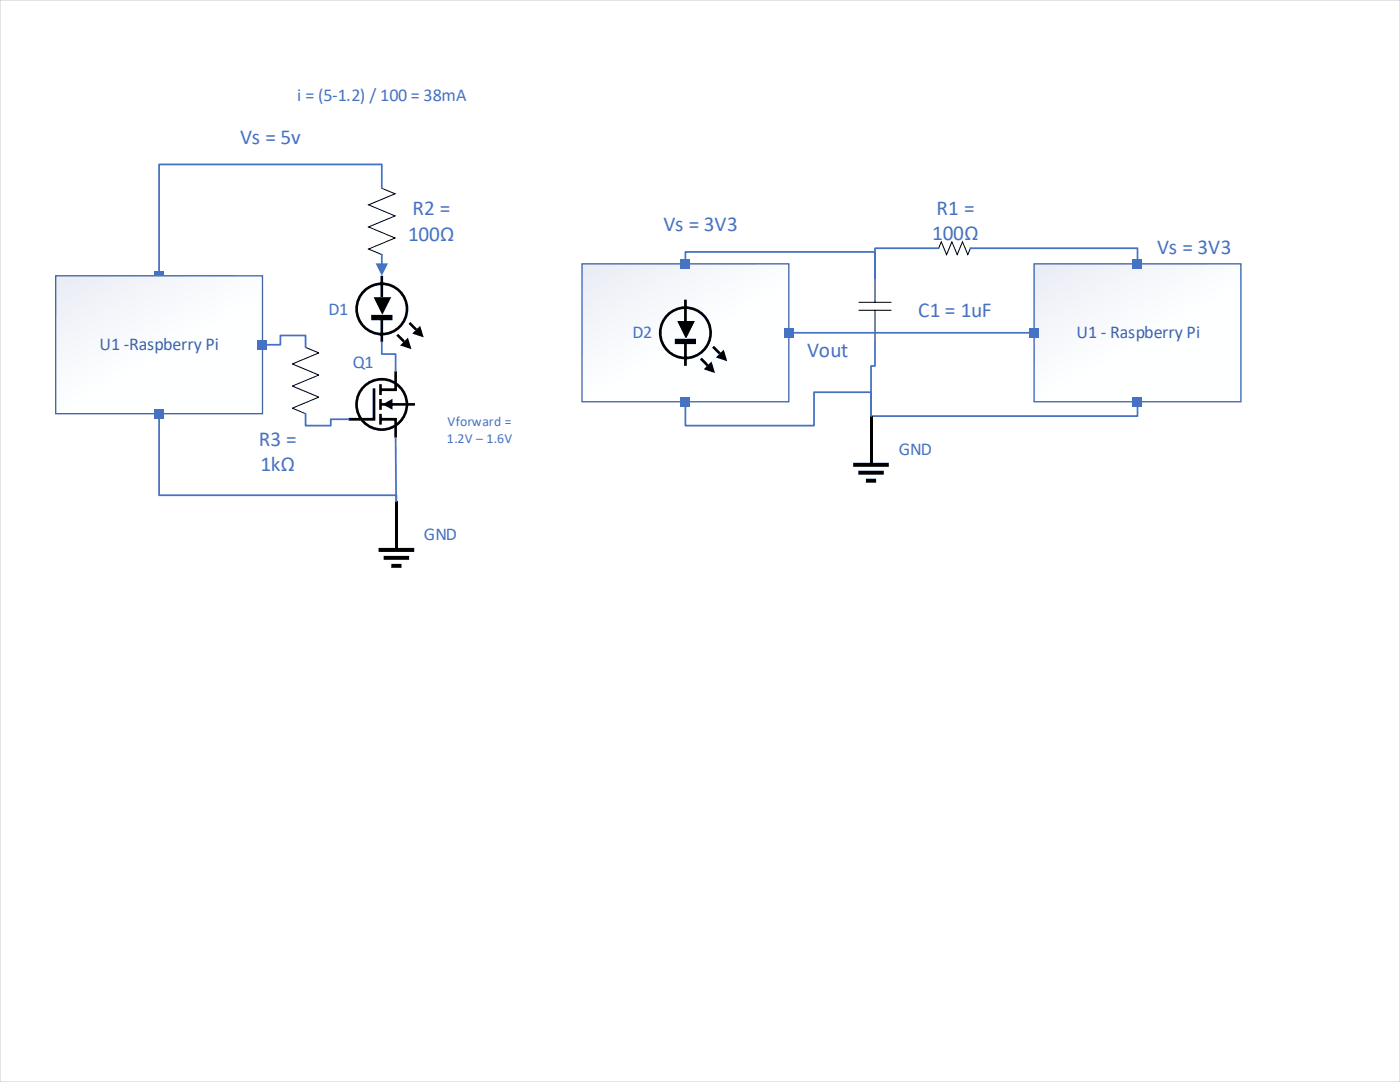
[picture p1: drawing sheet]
<svg xmlns="http://www.w3.org/2000/svg" width="279mm" height="216mm" viewBox="0 0 279 216" stroke-linecap="round" stroke-linejoin="round" font-family="sans-serif">
<path d="M0 0h279.4v215.9h-279.4z" fill="none" stroke="#c8c8c8" stroke-width=".2"/>
<path d="M116.2 52.7h41.2v27.5h-41.2z" fill-rule="evenodd" fill="#fff"/>
<path d="M116.2 52.7h41.2v27.5h-41.2z" fill="none" stroke="#3d64ac" stroke-width=".26"/>
<path d="M75.6 109.7h7.1M76.6 111.3h5.1M78.1 112.9h2" fill="none" stroke="#000" stroke-width=".79" stroke-linecap="butt"/>
<g fill="#000">
<path d="M76.3 80.7l2-1.1v2.1z"/>
<path d="M134.7 67.6h4.2v1.1h-4.2zM135.2 64.1l1.7 3.5 1.8-3.5z" fill-rule="evenodd"/>
<path d="M140.4 73.7l1.6-1.6 .7 2.3zM142.9 71.3l1.5-1.5 .7 2.3z" fill-rule="evenodd"/>
<path d="M78.8 100h.6v9.4h-.6z" fill-rule="evenodd"/>
</g>
<g fill="none" stroke="#000" stroke-width=".53">
<path d="M136.8 59.8v4.3M74.6 77.5v6.2h-5M75.9 79.6v2.2M75.9 76.7v2.1M79 74.1v3.7h-3.1M136.8 68.6v4.4M139.9 71.6l1.3 1.3M142.3 69.2l1.4 1.4M75.9 80.7h6.9M75.9 82.6v2.1M75.9 83.7h3.1v3.6"/>
<circle cx="136.8" cy="66.4" r="5"/>
<circle cx="76.2" cy="80.7" r="5"/>
</g>
<path d="M76.2 37.6l2.6 1.1-5.2 2.2 5.2 2.2-5.2 2.2 5.2 2.2-5.2 2.2 2.6 1.1M174.6 55.6v4.7M187.3 49.5l.6-1.2 1 2.5 1.1-2.5 1 2.5 1.1-2.5 1 2.5 .6-1.3M171.4 61.9h6.4M171.4 60.3h6.4M174.6 61.9v6.4" fill="none" stroke="#000" stroke-width=".2"/>
<path d="M76.2 37.6v-4.8h-44.5v22.2M79 87.3l.1 12.7" fill="none" stroke="#4672c4" stroke-width=".35"/>
<path d="M30.8 54.1h1.9v1.9h-1.9z" fill-rule="evenodd" fill="#4672c4"/>
<path d="M187.3 49.5h-12.7v6.1M136.8 80.2v4.7h25.7v-6.6h11.3v4.7" fill="none" stroke="#4672c4" stroke-width=".35"/>
<path d="M135.9 79.2h1.8v1.9h-1.8z" fill-rule="evenodd" fill="#4672c4"/>
<path d="M206.4 52.7h41.2v27.5h-41.2z" fill-rule="evenodd" fill="#fff"/>
<path d="M206.4 52.7h41.2v27.5h-41.2z" fill="none" stroke="#3d64ac" stroke-width=".26"/>
<path d="M193.7 49.5h33.3v3.2" fill="none" stroke="#4672c4" stroke-width=".35"/>
<path d="M226.1 51.7h1.8v1.9h-1.8z" fill-rule="evenodd" fill="#4672c4"/>
<path d="M157.4 66.4h49" fill="none" stroke="#4672c4" stroke-width=".35"/>
<g fill="#4672c4">
<path d="M156.5 65.5h1.9v1.8h-1.9z" fill-rule="evenodd"/>
<path d="M205.4 65.5h1.9v1.8h-1.9z" fill-rule="evenodd"/>
</g>
<path d="M227 80.2v2.8h-53.2" fill="none" stroke="#4672c4" stroke-width=".35"/>
<path d="M226.1 79.2h1.8v1.9h-1.8z" fill-rule="evenodd" fill="#4672c4"/>
<path d="M170.3 92.7h7.1M171.3 94.3h5.1M172.8 95.9h2" fill="none" stroke="#000" stroke-width=".79" stroke-linecap="butt"/>
<path d="M173.6 83h.5v9.4h-.5z" fill-rule="evenodd" fill="#000"/>
<path d="M136.8 52.7v-2.4h37.8v5.3M174.6 68.3v4.7h-.8v10" fill="none" stroke="#4672c4" stroke-width=".35"/>
<path d="M135.9 51.7h1.8v1.9h-1.8z" fill-rule="evenodd" fill="#4672c4"/>
<path d="M11.1 55h41.3v27.5h-41.3z" fill-rule="evenodd" fill="#fff"/>
<path d="M11.1 55h41.3v27.5h-41.3z" fill="none" stroke="#3d64ac" stroke-width=".26"/>
<path d="M31.7 82.5v16.3h47.4v1.2" fill="none" stroke="#4672c4" stroke-width=".35"/>
<path d="M30.8 81.6h1.9v1.9h-1.9z" fill-rule="evenodd" fill="#4672c4"/>
<g fill="#000">
<path d="M74.1 62.8h4.2v1.1h-4.2zM74.6 59.3l1.7 3.5 1.8-3.5z" fill-rule="evenodd"/>
<path d="M79.9 68.9l1.5-1.5 .7 2.3zM82.3 66.6l1.6-1.6 .7 2.3z" fill-rule="evenodd"/>
</g>
<g fill="none" stroke="#000" stroke-width=".53">
<path d="M76.2 55v4.3M76.2 63.9v4.3M79.3 66.8l1.3 1.4M81.7 64.4l1.4 1.4"/>
<circle cx="76.2" cy="61.6" r="5"/>
</g>
<path d="M76.2 50.8v2.1" fill="none" stroke="#4672c4" stroke-width=".35"/>
<path d="M75 52.5h2.4l-1.2 2.5z" fill="#4672c4"/>
<path d="M52.4 68.8h3.6v-1.9h5v2.4M76.2 68.3v2.3h2.8v3.5M61 82.5v2.4h5v-1.2h3.6" fill="none" stroke="#4672c4" stroke-width=".35"/>
<path d="M61 69.3l2.6 1.1-5.3 2.2 5.3 2.2-5.3 2.2 5.3 2.2-5.3 2.2 2.7 1.1" fill="none" stroke="#000" stroke-width=".2"/>
<path d="M51.5 67.9h1.8v1.8h-1.8z" fill-rule="evenodd" fill="#4672c4"/>
<g font-size="4.2" fill="#4672c4">
<text x="47.9" y="28.6">Vs = 5v</text>
<text x="82.3" y="43">R2 =</text>
<text x="132.4" y="46.1">Vs = 3V3</text>
<text x="186" y="47.9">100Ω</text>
<text x="186.9" y="42.9">R1 =</text>
<text x="81.4" y="48">100Ω</text>
<text x="230.9" y="50.7">Vs = 3V3</text>
<text x="183.3" y="63.2">C1 = 1uF</text>
<text x="161.1" y="71.3">Vout</text>
<text x="51.6" y="89">R3 =</text>
<text x="52" y="94">1kΩ</text>
</g>
<g font-size="3.6" fill="#4672c4">
<text x="59.3" y="20.1">i = (5-1.2) / 100 = 38mA</text>
<text x="65.6" y="62.8">D1</text>
<text x="126.2" y="67.5">D2</text>
<text x="70.4" y="73.4">Q1</text>
<text x="179.4" y="90.8">GND</text>
<text x="84.6" y="107.8">GND</text>
</g>
<g font-size="3.6" fill="#3d64ac">
<text x="19.8" y="69.9">U1 -Raspberry Pi</text>
<text x="214.8" y="67.5">U1 - Raspberry Pi</text>
</g>
<g font-size="2.8" fill="#4672c4">
<text x="89.2" y="88.4">1.2V – 1.6V</text>
<text x="89.3" y="85">Vforward =</text>
</g>
</svg>
